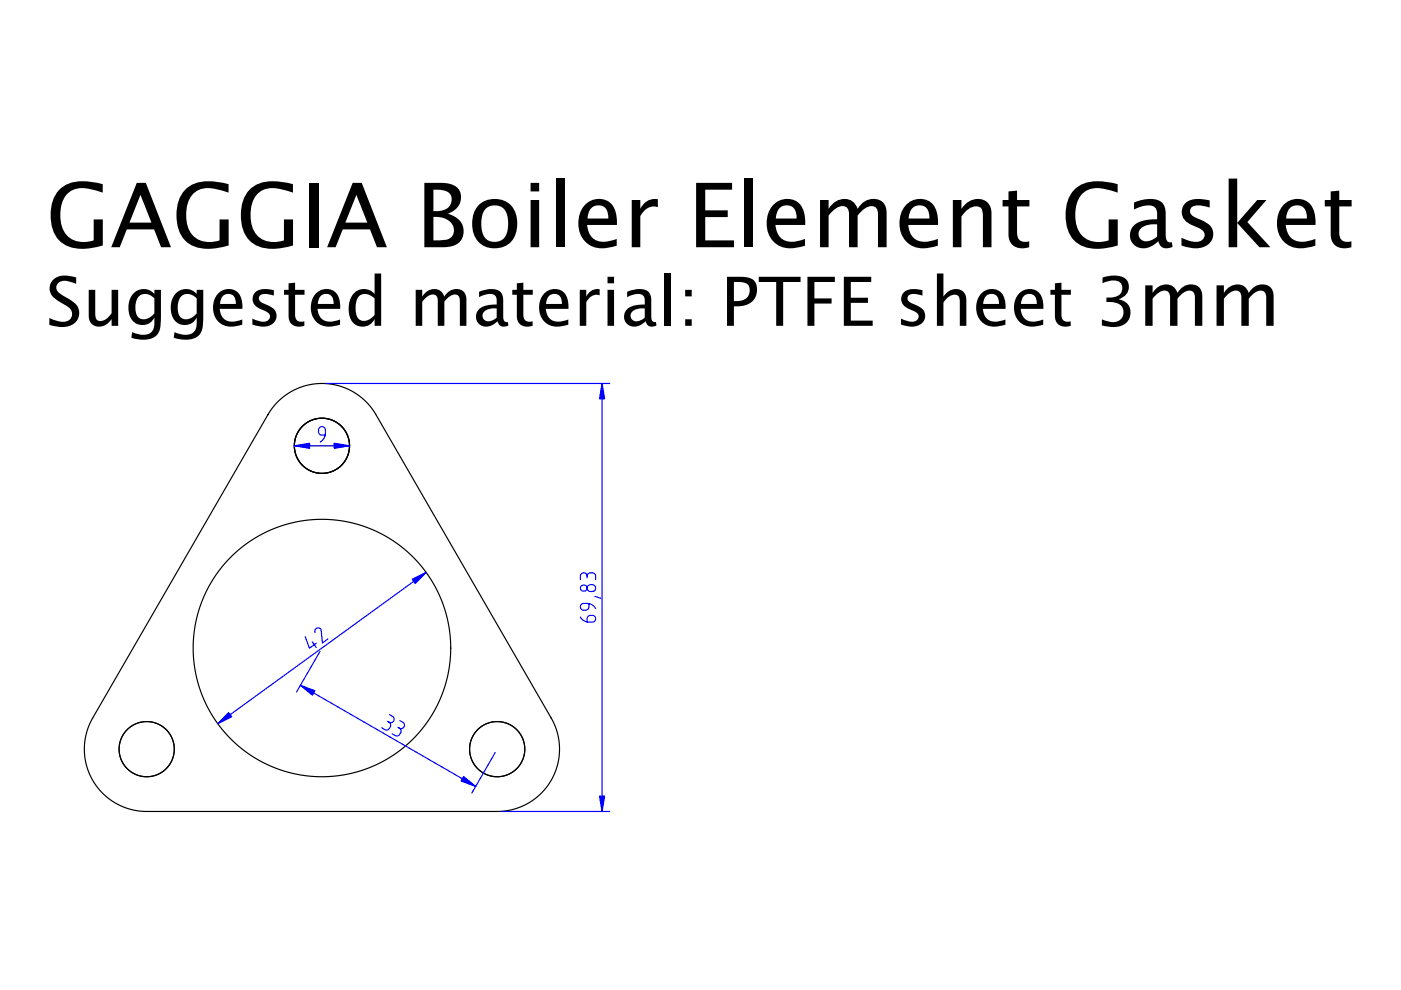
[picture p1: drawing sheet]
<svg xmlns="http://www.w3.org/2000/svg" width="297mm" height="210mm" viewBox="0 0 297 210" stroke-linecap="round" stroke-linejoin="round" font-family="sans-serif">
<g fill="none" stroke="#000" stroke-width=".25">
<path d="M56.8 87.9l1.9-2.5 2.3-1.9 2.8-1.4 3-.7h3l3 .7 2.8 1.4 2.3 2 1.8 2.4 37.2 64.3M56.8 87.9l-37.8 65.6-.6 1.8-.4 1.9-.1 1.9 .2 1.9 .4 1.9 .8 1.8 .9 1.7 1.2 1.4 1.9 1.7 2.3 1.3 2.4 .9 2.5 .3h75l2-.1 3.1-.9 2.8-1.6 2.3-2.2 1.7-2.7 1-3.1 .2-3.1-.5-3.1-1.2-3M56.8 87.9h.1M95.6 137.4h.1M116.9 152.2h.1"/>
<circle cx="68.3" cy="94.5" r="5.8"/>
<circle cx="68.3" cy="137.4" r="27.3"/>
<circle cx="31.1" cy="158.8" r="5.8"/>
<circle cx="105.4" cy="158.8" r="5.8"/>
</g>
<path d="M90.3 121.4l-44.1 32" fill="none" stroke="#00f" stroke-width=".25"/>
<path d="M48.5 151.1l.6 .9-2.9 1.4z" fill="#00f"/>
<path d="M48.5 151.1l.6 .9-2.9 1.4z" fill="#00f" stroke="#00f" stroke-width=".25"/>
<path d="M87.4 122.8l2.9-1.4-2.3 2.3z" fill="#00f"/>
<path d="M87.4 122.8l2.9-1.4-2.3 2.3z" fill="#00f" stroke="#00f" stroke-width=".25"/>
<path d="M62.4 94.5h11.7M64.7 135l.9 2.4 1.5-1M66.2 136.1l.8 1.2M66.8 134.1a.7 .7 0 0 1 .4-.9 .7 .7 0 0 1 .9 .4l.3 2.7 1.1-.8" fill="none" stroke="#00f" stroke-width=".25"/>
<path d="M62.4 94.5l3.3-.5v1.1z" fill="#00f"/>
<path d="M62.4 94.5l3.3-.5v1.1z" fill="#00f" stroke="#00f" stroke-width=".25"/>
<path d="M70.9 94l3.2 .5-3.2 .6z" fill="#00f"/>
<path d="M70.9 94l3.2 .5-3.2 .6z" fill="#00f" stroke="#00f" stroke-width=".25"/>
<path d="M68.9 92.3h-.6a.72 .72 0 0 1-.8-.8v-.3a.72 .72 0 0 1 .8-.7 .72 .72 0 0 1 .7 .7v.8a2.19 2.19 0 0 1-1.1 1.7M67.9 138.1l-5 8.6M63.7 145.3l37.1 21.4M105 159.5l-5 8.6" fill="none" stroke="#00f" stroke-width=".25"/>
<path d="M63.7 145.3l3.1 1.2-.6 .9z" fill="#00f"/>
<path d="M63.7 145.3l3.1 1.2-.6 .9z" fill="#00f" stroke="#00f" stroke-width=".25"/>
<path d="M98.3 164.6l2.5 2.1-3-1.1z" fill="#00f"/>
<path d="M98.3 164.6l2.5 2.1-3-1.1z" fill="#00f" stroke="#00f" stroke-width=".25"/>
<path d="M127.6 81.3v90.7M82.2 152.9l.3 .2M82.6 151.5l.6 .4a.72 .72 0 0 1 .3 1 .72 .72 0 0 1-1 .2 .72 .72 0 0 1 .2 1l-.1 .3a.72 .72 0 0 1-1 .3l-.6-.4M84.4 154.2l.3 .2M84.8 152.8l.6 .3a.72 .72 0 0 1 .3 1 .72 .72 0 0 1-1 .3 .72 .72 0 0 1 .2 1l-.1 .3a.72 .72 0 0 1-1 .2l-.7-.3" fill="none" stroke="#00f" stroke-width=".25"/>
<path d="M127.1 168.8h1.1l-.6 3.2z" fill="#00f"/>
<path d="M127.1 168.8h1.1l-.6 3.2z" fill="#00f" stroke="#00f" stroke-width=".25"/>
<path d="M127.6 81.3l.6 3.3h-1.1z" fill="#00f"/>
<path d="M127.6 81.3l.6 3.3h-1.1z" fill="#00f" stroke="#00f" stroke-width=".25"/>
<g fill="none" stroke="#00f" stroke-width=".25">
<path d="M69.1 81.3h60.2M123 130.8a2.17 2.17 0 0 0 1.9 1.1h.7a.72 .72 0 0 0 .7-.7 .72 .72 0 0 0-.7-.7h-.4a.72 .72 0 0 0-.7 .7v.7M123 122.9v-.7a.72 .72 0 0 1 .8-.8 .72 .72 0 0 1 .7 .8 .72 .72 0 0 1 .7-.8h.4a.72 .72 0 0 1 .7 .8v.7M124.5 122.2v.3M124.7 124.2l.9-.2a.72 .72 0 0 1 .7 .7 .72 .72 0 0 1-.7 .7h-.4a.72 .72 0 0 1-.7-.4 .72 .72 0 0 1 .2-.8zM124.8 128v.7a.72 .72 0 0 1-.7 .7h-.3a.72 .72 0 0 1-.8-.7 .72 .72 0 0 1 .8-.8h.8a2.19 2.19 0 0 1 1.7 1.1M126.1 126.5l1.3 .4M106.2 172h23.1"/>
<circle cx="123.8" cy="124.6" r=".69"/>
</g>
<text font-size="18.9" x="9.8" y="52.4">GAGGIA Boiler Element Gasket</text>
<text font-size="14.4" x="9.8" y="69.1">Suggested material: PTFE sheet 3mm</text>
</svg>
